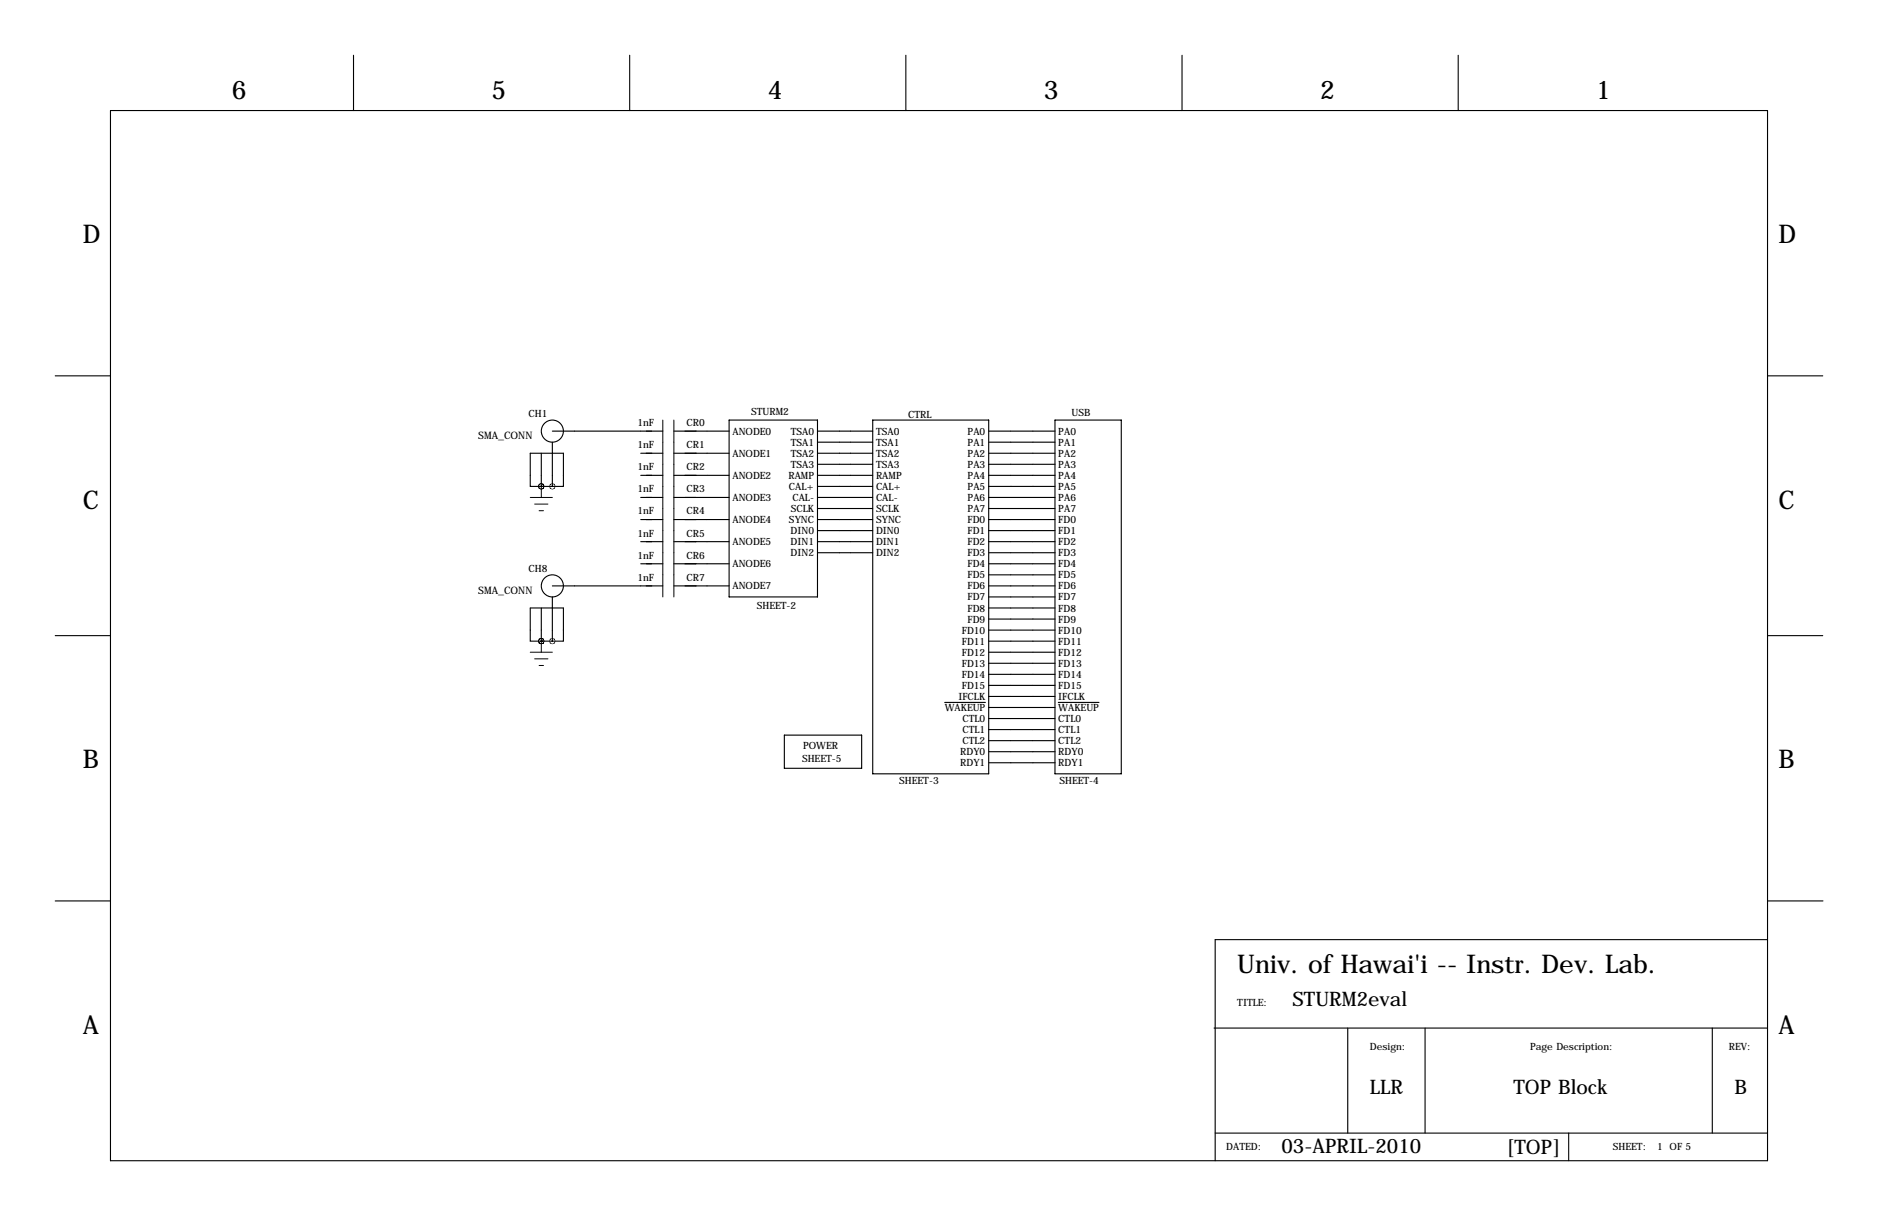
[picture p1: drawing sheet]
<svg xmlns="http://www.w3.org/2000/svg" width="432mm" height="279mm" viewBox="0 0 432 279" stroke-linecap="round" stroke-linejoin="round" font-family="sans-serif">
<g fill="none" stroke="#000" stroke-width=".25">
<path d="M81.3 12.7v12.7M144.8 12.7v12.7M208.3 12.7v12.7M271.8 12.7v12.7M335.3 12.7v12.7M25.4 25.4h381v241.3h-381zM12.7 86.4h12.7M127 99.1h25.4M154.9 99.1h12.7M167.6 96.5h20.4v40.7h-20.4zM188 99.1h12.7M200.7 96.5h26.6v81.3h-26.6z"/>
<path d="M227.3 99.1h15.3M242.6 96.5h15.2v81.3h-15.2zM406.4 86.4h12.7M124.5 111.8h-2.6v-7.7h7.6v7.7h-2.5M124.5 111.8h.1M124.5 111.8h2.5M124.5 104.1v7.7M127 101.6v10.2M147.3 104.1h5.1M147.3 109.2h5.1M147.3 114.3h5.1M147.3 119.4h5.1"/>
<path d="M154.9 104.1h12.7M154.9 109.2h12.7M154.9 114.3h12.7M154.9 119.4h12.7M188 101.6h12.7M188 104.1h12.7M188 106.7h12.7M188 109.2h12.7M188 111.8h12.7M188 114.3h12.7M188 116.8h12.7M188 119.4h12.7"/>
<path d="M227.3 101.6h15.3M227.3 104.1h15.3M227.3 106.7h15.3M227.3 109.2h15.3M227.3 111.8h15.3M227.3 114.3h15.3M227.3 116.8h15.3M227.3 119.4h15.3M124.5 139.7v7.6M127 134.6h25.4M127 137.2v10.1M147.3 124.5h5.1"/>
<path d="M147.3 129.5h5.1M154.9 124.5h12.7M154.9 129.5h12.7M154.9 134.6h12.7M188 121.9h12.7M188 124.5h12.7M188 127h12.7M227.3 121.9h15.3M227.3 124.5h15.3M227.3 127h15.3M227.3 129.5h15.3M227.3 132.1h15.3"/>
<path d="M227.3 134.6h15.3M227.3 137.2h15.3M227.3 139.7h15.3M12.7 146h12.7M124.5 147.3h-2.6v-7.6h7.6v7.6h-2.5M124.5 147.3h.1M124.5 147.3h2.5M227.3 142.2h15.3M227.3 144.8h15.3M227.3 147.3h15.3M227.3 149.9h15.3M227.3 152.4h15.3"/>
<path d="M227.3 154.9h15.3M227.3 157.5h15.3M406.4 146h12.7M180.3 168.9h17.8v7.6h-17.8zM217.2 161.4h9.4M227.3 160h15.3M227.3 162.6h15.3M227.3 165.1h15.3M227.3 167.6h15.3M227.3 170.2h15.3M227.3 172.7h15.3M227.3 175.3h15.3"/>
<path d="M243.3 161.4h9.4M12.7 207h12.7M406.4 215.9h-127v50.8M406.5 207h12.7M279.1 236.2h127.3M309.9 236.2v24.1M327.7 236.2v24.1M393.7 236.2v24.1M279.4 260.3h127M360.7 260.3v6.4"/>
<circle cx="127" cy="99.1" r="2.54"/>
<circle cx="127" cy="134.6" r="2.54"/>
</g>
<path d="M152.4 96.5v40.7M154.9 96.5v40.7M121.9 114.3h5.1M122.9 115.8h3.1M124 117.3h1M124.5 111.8v2.5M121.9 149.9h5.1M122.9 151.4h3.1M124 152.9h1M124.5 147.3v2.6" fill="none" stroke="#000" stroke-width=".23"/>
<path d="M124.4 111.8a.05 .05 0 0 0 .1 0 .05 .05 0 0 0-.1 0zM124.4 111.8a.05 .05 0 0 0 .1 0 .05 .05 0 0 0-.1 0zM124.4 147.3a.05 .05 0 0 0 .1 0 .05 .05 0 0 0-.1 0zM124.4 147.3a.05 .05 0 0 0 .1 0 .05 .05 0 0 0-.1 0z" fill="#000" stroke="#000" stroke-width="1.3"/>
<g font-size="5.9">
<text x="53.3" y="22.9">6</text>
<text x="113" y="22.9">5</text>
<text x="176.5" y="22.9">4</text>
<text x="240" y="22.9">3</text>
<text x="303.5" y="22.9">2</text>
<text x="367" y="22.9">1</text>
<text x="19" y="55.9">D</text>
<text x="408.9" y="55.9">D</text>
<text x="19" y="116.8">C</text>
<text x="408.9" y="116.8">C</text>
<text x="19" y="176.5">B</text>
<text x="408.9" y="176.5">B</text>
<text x="284.5" y="223.5">Univ. of Hawai'i -- Instr. Dev. Lab.</text>
<text x="19" y="237.5">A</text>
<text x="408.9" y="237.5">A</text>
</g>
<g font-size="4.6">
<text x="297.2" y="231.1">STURM2eval</text>
<text x="315" y="251.5">LLR</text>
<text x="348" y="251.5">TOP Block</text>
<text x="398.8" y="251.5">B</text>
<text x="294.6" y="264.8">03-APRIL-2010</text>
<text x="346.4" y="265.3">[TOP]</text>
</g>
<g font-size="2.4">
<text x="109.9" y="101">SMA_CONN</text>
<text x="109.9" y="136.5">SMA_CONN</text>
</g>
<g font-size="2.3">
<text x="121.5" y="95.8">CH1</text>
<text x="172.7" y="95.2">STURM2</text>
<text x="246.4" y="95.5">USB</text>
<text x="146.6" y="97.9">1nF</text>
<text x="157.8" y="97.9">CR0</text>
<text x="168.4" y="99.9">ANODE0</text>
<text x="181.8" y="99.9">TSA0</text>
<text x="201.4" y="99.9">TSA0</text>
<text x="208.8" y="96">CTRL</text>
<text x="222.5" y="99.9">PA0</text>
<text x="243.3" y="99.9">PA0</text>
<text x="146.6" y="103">1nF</text>
<text x="157.8" y="103">CR1</text>
<text x="168.4" y="104.9">ANODE1</text>
<text x="181.8" y="102.4">TSA1</text>
<text x="181.8" y="104.9">TSA2</text>
<text x="181.8" y="107.5">TSA3</text>
<text x="201.4" y="102.4">TSA1</text>
<text x="201.4" y="104.9">TSA2</text>
<text x="201.4" y="107.5">TSA3</text>
<text x="222.5" y="102.4">PA1</text>
<text x="222.5" y="104.9">PA2</text>
<text x="222.5" y="107.5">PA3</text>
<text x="243.3" y="102.4">PA1</text>
<text x="243.3" y="104.9">PA2</text>
<text x="243.3" y="107.5">PA3</text>
<text x="146.6" y="108">1nF</text>
<text x="146.6" y="113.1">1nF</text>
<text x="157.8" y="108">CR2</text>
<text x="157.8" y="113.1">CR3</text>
<text x="168.4" y="110">ANODE2</text>
<text x="181.3" y="110">RAMP</text>
<text x="181.4" y="112.6">CAL+</text>
<text x="201.4" y="110">RAMP</text>
<text x="201.4" y="112.6">CAL+</text>
<text x="222.5" y="110">PA4</text>
<text x="222.5" y="112.6">PA5</text>
<text x="243.3" y="110">PA4</text>
<text x="243.3" y="112.6">PA5</text>
<text x="146.6" y="118.2">1nF</text>
<text x="157.8" y="118.2">CR4</text>
<text x="168.4" y="115.1">ANODE3</text>
<text x="181.8" y="117.6">SCLK</text>
<text x="182.2" y="115.1">CAL-</text>
<text x="201.4" y="115.1">CAL-</text>
<text x="201.4" y="117.6">SCLK</text>
<text x="222.5" y="115.1">PA6</text>
<text x="222.5" y="117.6">PA7</text>
<text x="243.3" y="115.1">PA6</text>
<text x="243.3" y="117.6">PA7</text>
<text x="146.6" y="123.3">1nF</text>
<text x="157.8" y="123.3">CR5</text>
<text x="168.4" y="120.2">ANODE4</text>
<text x="168.4" y="125.3">ANODE5</text>
<text x="181.4" y="120.2">SYNC</text>
<text x="181.8" y="122.7">DIN0</text>
<text x="181.8" y="125.3">DIN1</text>
<text x="201.4" y="120.2">SYNC</text>
<text x="201.4" y="122.7">DIN0</text>
<text x="201.4" y="125.3">DIN1</text>
<text x="222.5" y="120.2">FD0</text>
<text x="222.5" y="122.7">FD1</text>
<text x="222.5" y="125.3">FD2</text>
<text x="243.3" y="120.2">FD0</text>
<text x="243.3" y="122.7">FD1</text>
<text x="243.3" y="125.3">FD2</text>
<text x="121.5" y="131.3">CH8</text>
<text x="146.6" y="128.4">1nF</text>
<text x="157.8" y="128.4">CR6</text>
<text x="168.4" y="130.3">ANODE6</text>
<text x="181.8" y="127.8">DIN2</text>
<text x="201.4" y="127.8">DIN2</text>
<text x="222.5" y="127.8">FD3</text>
<text x="222.5" y="130.3">FD4</text>
<text x="243.3" y="127.8">FD3</text>
<text x="243.3" y="130.3">FD4</text>
<text x="146.6" y="133.4">1nF</text>
<text x="157.8" y="133.4">CR7</text>
<text x="168.4" y="135.4">ANODE7</text>
<text x="222.5" y="132.9">FD5</text>
<text x="222.5" y="135.4">FD6</text>
<text x="222.5" y="138">FD7</text>
<text x="243.3" y="132.9">FD5</text>
<text x="243.3" y="135.4">FD6</text>
<text x="243.3" y="138">FD7</text>
<text x="174" y="140">SHEET-2</text>
<text x="222.5" y="140.5">FD8</text>
<text x="222.5" y="143">FD9</text>
<text x="243.3" y="140.5">FD8</text>
<text x="243.3" y="143">FD9</text>
<text x="221.2" y="145.6">FD10</text>
<text x="221.2" y="148.1">FD11</text>
<text x="243.3" y="145.6">FD10</text>
<text x="243.3" y="148.1">FD11</text>
<text x="221.2" y="150.7">FD12</text>
<text x="221.2" y="153.2">FD13</text>
<text x="221.2" y="155.7">FD14</text>
<text x="243.3" y="150.7">FD12</text>
<text x="243.3" y="153.2">FD13</text>
<text x="243.3" y="155.7">FD14</text>
<text x="220.4" y="160.8">IFCLK</text>
<text x="221.2" y="158.3">FD15</text>
<text x="243.3" y="158.3">FD15</text>
<text x="243.3" y="160.8">IFCLK</text>
<text x="217.2" y="163.4">WAKEUP</text>
<text x="221.3" y="165.9">CTL0</text>
<text x="243.3" y="163.4">WAKEUP</text>
<text x="243.3" y="165.9">CTL0</text>
<text x="184.7" y="172.2">POWER</text>
<text x="220.8" y="173.5">RDY0</text>
<text x="221.3" y="168.4">CTL1</text>
<text x="221.3" y="171">CTL2</text>
<text x="243.3" y="168.4">CTL1</text>
<text x="243.3" y="171">CTL2</text>
<text x="243.3" y="173.5">RDY0</text>
<text x="184.4" y="175.1">SHEET-5</text>
<text x="220.8" y="176.1">RDY1</text>
<text x="243.3" y="176.1">RDY1</text>
<text x="206.8" y="180.2">SHEET-3</text>
<text x="243.6" y="180.2">SHEET-4</text>
<text x="284.5" y="231.1">TITLE:</text>
<text x="315" y="241.3">Design:</text>
<text x="351.8" y="241.3">Page Description:</text>
<text x="397.5" y="241.3">REV:</text>
<text x="281.9" y="264.2">DATED:</text>
<text x="370.8" y="264.2">SHEET:</text>
<text x="381" y="264.2">1 OF 5</text>
</g>
</svg>
